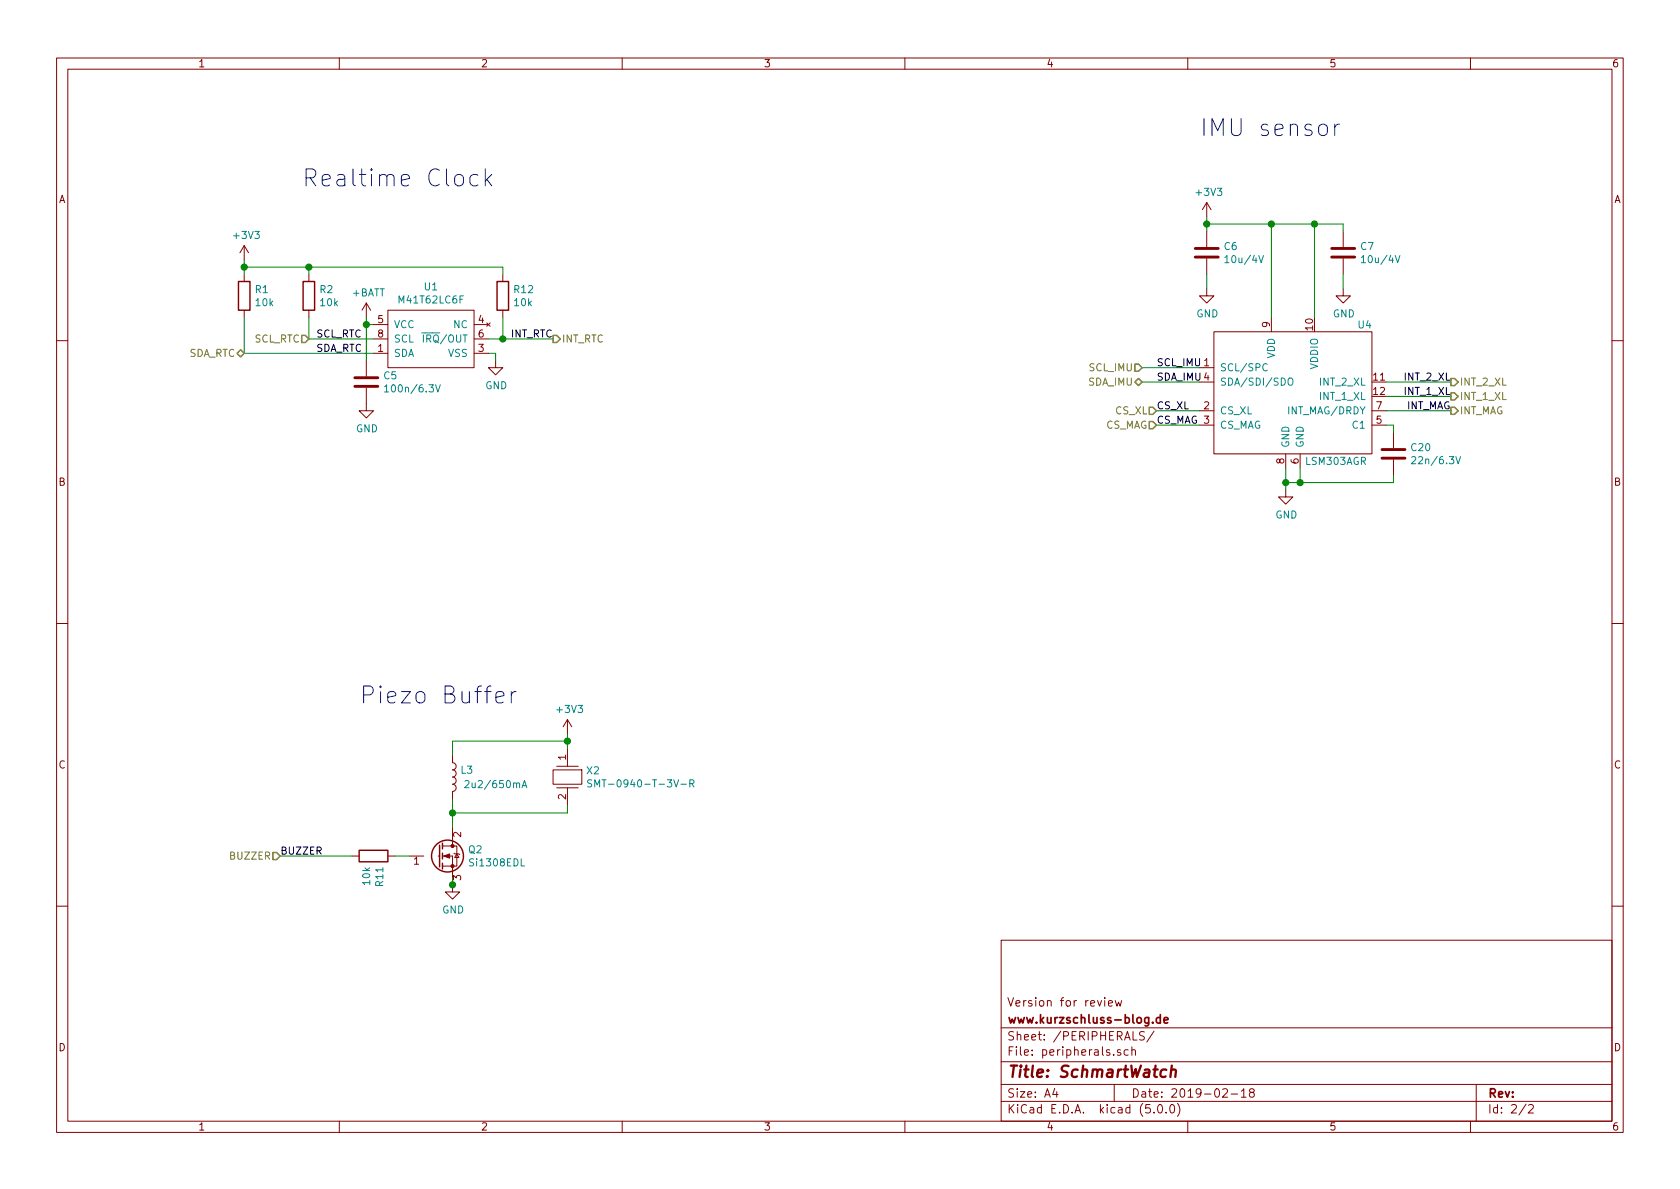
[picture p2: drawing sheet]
EESchema Schematic File Version 4
LIBS:smartwatch-cache
EELAYER 26 0
EELAYER END
$Descr A4 11693 8268
encoding utf-8
Sheet 2 2
Title "SchmartWatch"
Date "2019-02-18"
Rev ""
Comp "www.kurzschluss-blog.de"
Comment1 "Version for review"
Comment2 ""
Comment3 ""
Comment4 ""
$EndDescr
$Comp
L ProjectSpecific:LSM303AGR U4
U 1 1
P 9000 2700
F 0 "U4" H 9500 3150 50  0000 C CNN
F 1 "LSM303AGR" H 9300 2200 50  0000 C CNN
F 2 "Package_LGA:LGA-12_2x2mm_P0.5mm" H 8100 3350 50  0001 C CNN
F 3 "https://www.mouser.de/datasheet/2/389/lsm303agr-954987.pdf" H 8100 3350 50  0001 C CNN
F 4 "2,33" H 1850 550 50  0001 C CNN "Price"
F 5 "LSM303AGR" H 1850 550 50  0001 C CNN "MPN1"
F 6 "LGA" H 0   0   50  0001 C CNN "Package"
	1    9000 2700
	1    0    0    -1  
$EndComp
$Comp
L power:+3V3 #PWR035
U 1 1
P 8400 1500
F 0 "#PWR035" H 8400 1350 50  0001 C CNN
F 1 "+3V3" H 8415 1673 50  0000 C CNN
F 2 "" H 8400 1500 50  0001 C CNN
F 3 "" H 8400 1500 50  0001 C CNN
	1    8400 1500
	1    0    0    -1  
$EndComp
Wire Wire Line
	8400 1500 8400 1550
Wire Wire Line
	8850 1550 9150 1550
Wire Wire Line
	9150 1550 9150 2200
Connection ~ 8850 1550
Wire Wire Line
	8850 1550 8850 2200
$Comp
L Device:C C7
U 1 1
P 9350 1750
F 0 "C7" H 9235 1796 50  0000 R CNN
F 1 "10u/4V" H 9235 1705 50  0000 R CNN
F 2 "Capacitor_SMD:C_0603_1608Metric" H 9388 1600 50  0001 C CNN
F 3 "https://www.mouser.de/datasheet/2/212/KEM_C1006_X5R_SMD-1103249.pdf" H 9350 1750 50  0001 C CNN
F 4 "0,02363" H 1850 550 50  0001 C CNN "Price"
F 5 "CL10A106MQ8NNNC" H 1850 550 50  0001 C CNN "MPN1"
F 6 "0603" H 0   0   50  0001 C CNN "Package"
F 7 "GRM188R60J106ME84D" H 0   0   50  0001 C CNN "MPN2"
	1    9350 1750
	-1   0    0    -1  
$EndComp
$Comp
L Device:C C6
U 1 1
P 8400 1750
F 0 "C6" H 8285 1796 50  0000 R CNN
F 1 "10u/4V" H 8285 1705 50  0000 R CNN
F 2 "Capacitor_SMD:C_0603_1608Metric" H 8438 1600 50  0001 C CNN
F 3 "https://www.mouser.de/datasheet/2/212/KEM_C1006_X5R_SMD-1103249.pdf" H 8400 1750 50  0001 C CNN
F 4 "0,02363" H 1800 550 50  0001 C CNN "Price"
F 5 "CL10A106MQ8NNNC" H 1800 550 50  0001 C CNN "MPN1"
F 6 "0603" H 0   0   50  0001 C CNN "Package"
F 7 "GRM188R60J106ME84D" H 0   0   50  0001 C CNN "MPN2"
	1    8400 1750
	-1   0    0    -1  
$EndComp
Wire Wire Line
	8400 1600 8400 1550
Wire Wire Line
	8400 1550 8850 1550
Wire Wire Line
	9150 1550 9350 1550
Wire Wire Line
	9350 1550 9350 1600
Connection ~ 9150 1550
$Comp
L power:GND #PWR036
U 1 1
P 8400 2000
F 0 "#PWR036" H 8400 1750 50  0001 C CNN
F 1 "GND" H 8405 1827 50  0000 C CNN
F 2 "" H 8400 2000 50  0001 C CNN
F 3 "" H 8400 2000 50  0001 C CNN
	1    8400 2000
	1    0    0    -1  
$EndComp
$Comp
L power:GND #PWR038
U 1 1
P 9350 2000
F 0 "#PWR038" H 9350 1750 50  0001 C CNN
F 1 "GND" H 9355 1827 50  0000 C CNN
F 2 "" H 9350 2000 50  0001 C CNN
F 3 "" H 9350 2000 50  0001 C CNN
	1    9350 2000
	1    0    0    -1  
$EndComp
$Comp
L power:GND #PWR037
U 1 1
P 8950 3400
F 0 "#PWR037" H 8950 3150 50  0001 C CNN
F 1 "GND" H 8955 3227 50  0000 C CNN
F 2 "" H 8950 3400 50  0001 C CNN
F 3 "" H 8950 3400 50  0001 C CNN
	1    8950 3400
	1    0    0    -1  
$EndComp
Wire Wire Line
	8950 3250 8950 3350
Wire Wire Line
	8950 3350 9050 3350
Wire Wire Line
	9050 3350 9050 3250
Connection ~ 8950 3350
Wire Wire Line
	8950 3350 8950 3400
$Comp
L Device:C C20
U 1 1
P 9700 3150
F 0 "C20" H 9585 3196 50  0000 R CNN
F 1 "22n/6.3V" H 9585 3105 50  0000 R CNN
F 2 "Capacitor_SMD:C_0603_1608Metric" H 9738 3000 50  0001 C CNN
F 3 "https://www.mouser.de/datasheet/2/396/mlcc02_e-1307760.pdf" H 9700 3150 50  0001 C CNN
F 4 "0,01472" H 1850 550 50  0001 C CNN "Price"
F 5 "GRM188R71H223KA01D" H 1850 550 50  0001 C CNN "MPN1"
F 6 "0603" H 0   0   50  0001 C CNN "Package"
F 7 "C1608X8R1H223K080AA" H 0   0   50  0001 C CNN "MPN2"
	1    9700 3150
	-1   0    0    -1  
$EndComp
Wire Wire Line
	9700 3000 9700 2950
Wire Wire Line
	9700 2950 9650 2950
Wire Wire Line
	9700 3300 9700 3350
Wire Wire Line
	9700 3350 9050 3350
Connection ~ 9050 3350
Text Label 10100 2850 2    50   ~ 0
INT_MAG
Wire Wire Line
	10100 2850 9650 2850
Text Label 10100 2750 2    50   ~ 0
INT_1_XL
Text Label 10100 2650 2    50   ~ 0
INT_2_XL
Wire Wire Line
	10100 2650 9650 2650
Wire Wire Line
	10100 2750 9650 2750
Text Label 8050 2550 0    50   ~ 0
SCL_IMU
Text Label 8050 2650 0    50   ~ 0
SDA_IMU
Text Label 8050 2850 0    50   ~ 0
CS_XL
Text Label 8050 2950 0    50   ~ 0
CS_MAG
Wire Wire Line
	8050 2850 8350 2850
Wire Wire Line
	8050 2950 8350 2950
Connection ~ 8400 1550
Wire Wire Line
	9350 2000 9350 1900
Wire Wire Line
	8400 2000 8400 1900
Wire Wire Line
	7950 2650 8350 2650
Wire Wire Line
	7950 2550 8350 2550
$Comp
L power:GND #PWR020
U 1 1
P 3450 2500
F 0 "#PWR020" H 3450 2250 50  0001 C CNN
F 1 "GND" H 3455 2327 50  0000 C CNN
F 2 "" H 3450 2500 50  0001 C CNN
F 3 "" H 3450 2500 50  0001 C CNN
	1    3450 2500
	1    0    0    -1  
$EndComp
Wire Wire Line
	3450 2500 3450 2450
Wire Wire Line
	3450 2450 3400 2450
$Comp
L power:+BATT #PWR017
U 1 1
P 2550 2200
F 0 "#PWR017" H 2550 2050 50  0001 C CNN
F 1 "+BATT" H 2565 2373 50  0000 C CNN
F 2 "" H 2550 2200 50  0001 C CNN
F 3 "" H 2550 2200 50  0001 C CNN
	1    2550 2200
	1    0    0    -1  
$EndComp
Wire Wire Line
	2600 2250 2550 2250
Wire Wire Line
	2550 2250 2550 2200
$Comp
L ProjectSpecific:M41T62LC6F U1
U 1 1
P 3000 2350
F 0 "U1" H 3000 2715 50  0000 C CNN
F 1 "M41T62LC6F" H 3000 2624 50  0000 C CNN
F 2 "ProjectSpecific:LCC-8_1.5x3.2mm_P0.9mm" H 3000 2050 50  0001 C CNN
F 3 "https://www.mouser.de/datasheet/2/389/m41t62-955028.pdf" H 3000 2050 50  0001 C CNN
F 4 "M41T62LC6F" H -1950 -300 50  0001 C CNN "MPN1"
F 5 "3,33" H -1950 -300 50  0001 C CNN "Price"
F 6 "LCC" H 0   0   50  0001 C CNN "Package"
	1    3000 2350
	1    0    0    -1  
$EndComp
Text Label 2200 2350 0    50   ~ 0
SCL_RTC
Text Label 2200 2450 0    50   ~ 0
SDA_RTC
$Comp
L Device:R R2
U 1 1
P 2150 2050
F 0 "R2" H 2220 2096 50  0000 L CNN
F 1 "10k" H 2220 2005 50  0000 L CNN
F 2 "Resistor_SMD:R_0603_1608Metric" V 2080 2050 50  0001 C CNN
F 3 "https://www.mouser.de/datasheet/2/427/crcwce3-1223726.pdf" H 2150 2050 50  0001 C CNN
F 4 "0,09" H -650 -750 50  0001 C CNN "Price"
F 5 "RMCF0603JG10K0" H -650 -750 50  0001 C CNN "MPN1"
F 6 "0603" H 0   0   50  0001 C CNN "Package"
F 7 "CR0603-JW-103ELF" H 0   0   50  0001 C CNN "MPN2"
	1    2150 2050
	1    0    0    -1  
$EndComp
$Comp
L Device:R R1
U 1 1
P 1700 2050
F 0 "R1" H 1770 2096 50  0000 L CNN
F 1 "10k" H 1770 2005 50  0000 L CNN
F 2 "Resistor_SMD:R_0603_1608Metric" V 1630 2050 50  0001 C CNN
F 3 "https://www.mouser.de/datasheet/2/427/crcwce3-1223726.pdf" H 1700 2050 50  0001 C CNN
F 4 "0,09" H -1400 -750 50  0001 C CNN "Price"
F 5 "RMCF0603JG10K0" H -1400 -750 50  0001 C CNN "MPN1"
F 6 "0603" H 0   0   50  0001 C CNN "Package"
F 7 "CR0603-JW-103ELF" H 0   0   50  0001 C CNN "MPN2"
	1    1700 2050
	1    0    0    -1  
$EndComp
$Comp
L power:+3V3 #PWR07
U 1 1
P 1700 1800
F 0 "#PWR07" H 1700 1650 50  0001 C CNN
F 1 "+3V3" H 1715 1973 50  0000 C CNN
F 2 "" H 1700 1800 50  0001 C CNN
F 3 "" H 1700 1800 50  0001 C CNN
	1    1700 1800
	1    0    0    -1  
$EndComp
Wire Wire Line
	1700 1800 1700 1850
Wire Wire Line
	1700 1850 2150 1850
Wire Wire Line
	2150 1850 2150 1900
Connection ~ 1700 1850
Wire Wire Line
	1700 1850 1700 1900
Text Label 3850 2350 2    50   ~ 0
INT_RTC
Wire Wire Line
	3850 2350 3500 2350
$Comp
L Device:R R12
U 1 1
P 3500 2050
F 0 "R12" H 3570 2096 50  0000 L CNN
F 1 "10k" H 3570 2005 50  0000 L CNN
F 2 "Resistor_SMD:R_0603_1608Metric" V 3430 2050 50  0001 C CNN
F 3 "https://www.mouser.de/datasheet/2/427/crcwce3-1223726.pdf" H 3500 2050 50  0001 C CNN
F 4 "0,09" H 400 -750 50  0001 C CNN "Price"
F 5 "RMCF0603JG10K0" H 400 -750 50  0001 C CNN "MPN1"
F 6 "0603" H 0   0   50  0001 C CNN "Package"
F 7 "CR0603-JW-103ELF" H 0   0   50  0001 C CNN "MPN2"
	1    3500 2050
	1    0    0    -1  
$EndComp
Wire Wire Line
	3500 2200 3500 2350
Connection ~ 3500 2350
Wire Wire Line
	3500 2350 3400 2350
Wire Wire Line
	3500 1900 3500 1850
$Comp
L Device:C C5
U 1 1
P 2550 2650
F 0 "C5" H 2665 2696 50  0000 L CNN
F 1 "100n/6.3V" H 2665 2605 50  0000 L CNN
F 2 "Capacitor_SMD:C_0603_1608Metric" H 2588 2500 50  0001 C CNN
F 3 "https://www.mouser.de/datasheet/2/281/murata_03052018_GRM_Series_1-1310166.pdf" H 2550 2650 50  0001 C CNN
F 4 "0,01188" H -2550 -650 50  0001 C CNN "Price"
F 5 "GCM188R71C104KA37D" H -2550 -650 50  0001 C CNN "MPN1"
F 6 "0603" H 0   0   50  0001 C CNN "Package"
F 7 "0603YC104MAT2A" H 0   0   50  0001 C CNN "MPN2"
	1    2550 2650
	1    0    0    -1  
$EndComp
Wire Wire Line
	2550 2500 2550 2250
Connection ~ 2550 2250
$Comp
L power:GND #PWR018
U 1 1
P 2550 2800
F 0 "#PWR018" H 2550 2550 50  0001 C CNN
F 1 "GND" H 2555 2627 50  0000 C CNN
F 2 "" H 2550 2800 50  0001 C CNN
F 3 "" H 2550 2800 50  0001 C CNN
	1    2550 2800
	1    0    0    -1  
$EndComp
Connection ~ 2150 1850
Wire Wire Line
	3500 1850 2150 1850
Wire Wire Line
	2150 2200 2150 2350
Wire Wire Line
	2150 2350 2600 2350
Wire Wire Line
	1700 2200 1700 2450
Wire Wire Line
	1700 2450 2600 2450
Text Notes 2100 1300 0    118  ~ 0
Realtime Clock
Text Notes 8350 950  0    118  ~ 0
IMU sensor
Text Notes 2500 4900 0    118  ~ 0
Piezo Buffer
$Comp
L ProjectSpecific:SMT-0940-T-3V-R X2
U 1 1
P 3950 5400
F 0 "X2" V 3904 5528 50  0000 L CNN
F 1 "SMT-0940-T-3V-R" V 3995 5528 50  0000 L CNN
F 2 "ProjectSpecific:SMT-0940-T_3V-R" H 3950 5400 50  0001 C CNN
F 3 "" H 3950 5400 50  0001 C CNN
F 4 "SMT-0940-T-3V-R" H 0   0   50  0001 C CNN "MPN1"
F 5 "3,55" H 0   0   50  0001 C CNN "Price"
	1    3950 5400
	0    1    1    0   
$EndComp
Wire Wire Line
	3950 5150 3150 5150
Wire Wire Line
	3150 5150 3150 5250
Wire Wire Line
	3150 5550 3150 5650
Wire Wire Line
	3150 5650 3950 5650
$Comp
L Transistor_FET:BSP129 Q?
U 1 1
P 3050 5950
AR Path="/5B49D996" Ref="Q?"  Part="1" 
AR Path="/5B3A59E6/5B49D996" Ref="Q2"  Part="1" 
F 0 "Q2" H 3256 5996 50  0000 L CNN
F 1 "Si1308EDL" H 3256 5905 50  0000 L CNN
F 2 "Package_TO_SOT_SMD:SOT-323_SC-70" H 3250 5875 50  0001 L CIN
F 3 "https://www.mouser.de/datasheet/2/427/si1308edl-256534.pdf" H 3050 5950 50  0001 L CNN
F 4 "SI1308EDL-T1-GE3" H -6500 3450 50  0001 C CNN "MPN1"
F 5 "0,5" H -6500 3450 50  0001 C CNN "Price"
F 6 "SOT-323" H 0   0   50  0001 C CNN "Package"
	1    3050 5950
	1    0    0    -1  
$EndComp
Wire Wire Line
	3150 5750 3150 5650
Connection ~ 3150 5650
Wire Wire Line
	3150 6100 3150 6150
$Comp
L Device:R R11
U 1 1
P 2600 5950
F 0 "R11" H 2670 5996 50  0000 L CNN
F 1 "10k" H 2670 5905 50  0000 L CNN
F 2 "Resistor_SMD:R_0603_1608Metric" V 2530 5950 50  0001 C CNN
F 3 "https://www.mouser.de/datasheet/2/427/crcwce3-1223726.pdf" H 2600 5950 50  0001 C CNN
F 4 "0,09" H -200 3150 50  0001 C CNN "Price"
F 5 "RMCF0603JG10K0" H -200 3150 50  0001 C CNN "MPN1"
F 6 "0603" H 0   0   50  0001 C CNN "Package"
F 7 "CR0603-JW-103ELF" H 0   0   50  0001 C CNN "MPN2"
	1    2600 5950
	0    1    1    0   
$EndComp
Wire Wire Line
	2850 5950 2750 5950
$Comp
L power:+3V3 #PWR?
U 1 1
P 3950 5100
AR Path="/5B4A3D84" Ref="#PWR?"  Part="1" 
AR Path="/5B3A59E6/5B4A3D84" Ref="#PWR033"  Part="1" 
F 0 "#PWR033" H 3950 4950 50  0001 C CNN
F 1 "+3V3" H 3965 5273 50  0000 C CNN
F 2 "" H 3950 5100 50  0001 C CNN
F 3 "" H 3950 5100 50  0001 C CNN
	1    3950 5100
	1    0    0    -1  
$EndComp
Wire Wire Line
	3950 5100 3950 5150
Connection ~ 3950 5150
Wire Wire Line
	3950 5200 3950 5150
Wire Wire Line
	3950 5650 3950 5600
$Comp
L Device:L L?
U 1 1
P 3150 5400
AR Path="/5B4B02D5" Ref="L?"  Part="1" 
AR Path="/5B3A59E6/5B4B02D5" Ref="L3"  Part="1" 
F 0 "L3" H 3250 5450 50  0000 C CNN
F 1 "2u2/650mA" H 3450 5350 50  0000 C CNN
F 2 "Inductor_SMD:L_0805_2012Metric" H 3150 5400 50  0001 C CNN
F 3 "https://www.mouser.de/datasheet/2/396/CKP1608D2R2M-T_SS-1291418.pdf" H 3150 5400 50  0001 C CNN
F 4 "0,2" H 400 4400 50  0001 C CNN "Price"
F 5 "MBKK2012T2R2M" H 400 4400 50  0001 C CNN "MPN1"
F 6 "0805" H 0   0   50  0001 C CNN "Package"
F 7 "GLF2012T2R2M" H 0   0   50  0001 C CNN "MPN2"
	1    3150 5400
	1    0    0    -1  
$EndComp
$Comp
L power:GND #PWR019
U 1 1
P 3150 6150
F 0 "#PWR019" H 3150 5900 50  0001 C CNN
F 1 "GND" H 3155 5977 50  0000 C CNN
F 2 "" H 3150 6150 50  0001 C CNN
F 3 "" H 3150 6150 50  0001 C CNN
	1    3150 6150
	1    0    0    -1  
$EndComp
Connection ~ 3150 6150
Text Label 1950 5950 0    50   ~ 0
BUZZER
Wire Wire Line
	1950 5950 2450 5950
Text HLabel 1950 5950 0    50   Input ~ 0
BUZZER
Text HLabel 2150 2350 0    50   Input ~ 0
SCL_RTC
Text HLabel 1700 2450 0    50   BiDi ~ 0
SDA_RTC
Text HLabel 3850 2350 2    50   Output ~ 0
INT_RTC
Text HLabel 7950 2550 0    50   Input ~ 0
SCL_IMU
Text HLabel 7950 2650 0    50   BiDi ~ 0
SDA_IMU
Text HLabel 8050 2850 0    50   Input ~ 0
CS_XL
Text HLabel 8050 2950 0    50   Input ~ 0
CS_MAG
Text HLabel 10100 2650 2    50   Output ~ 0
INT_2_XL
Text HLabel 10100 2750 2    50   Output ~ 0
INT_1_XL
Text HLabel 10100 2850 2    50   Output ~ 0
INT_MAG
$EndSCHEMATC
